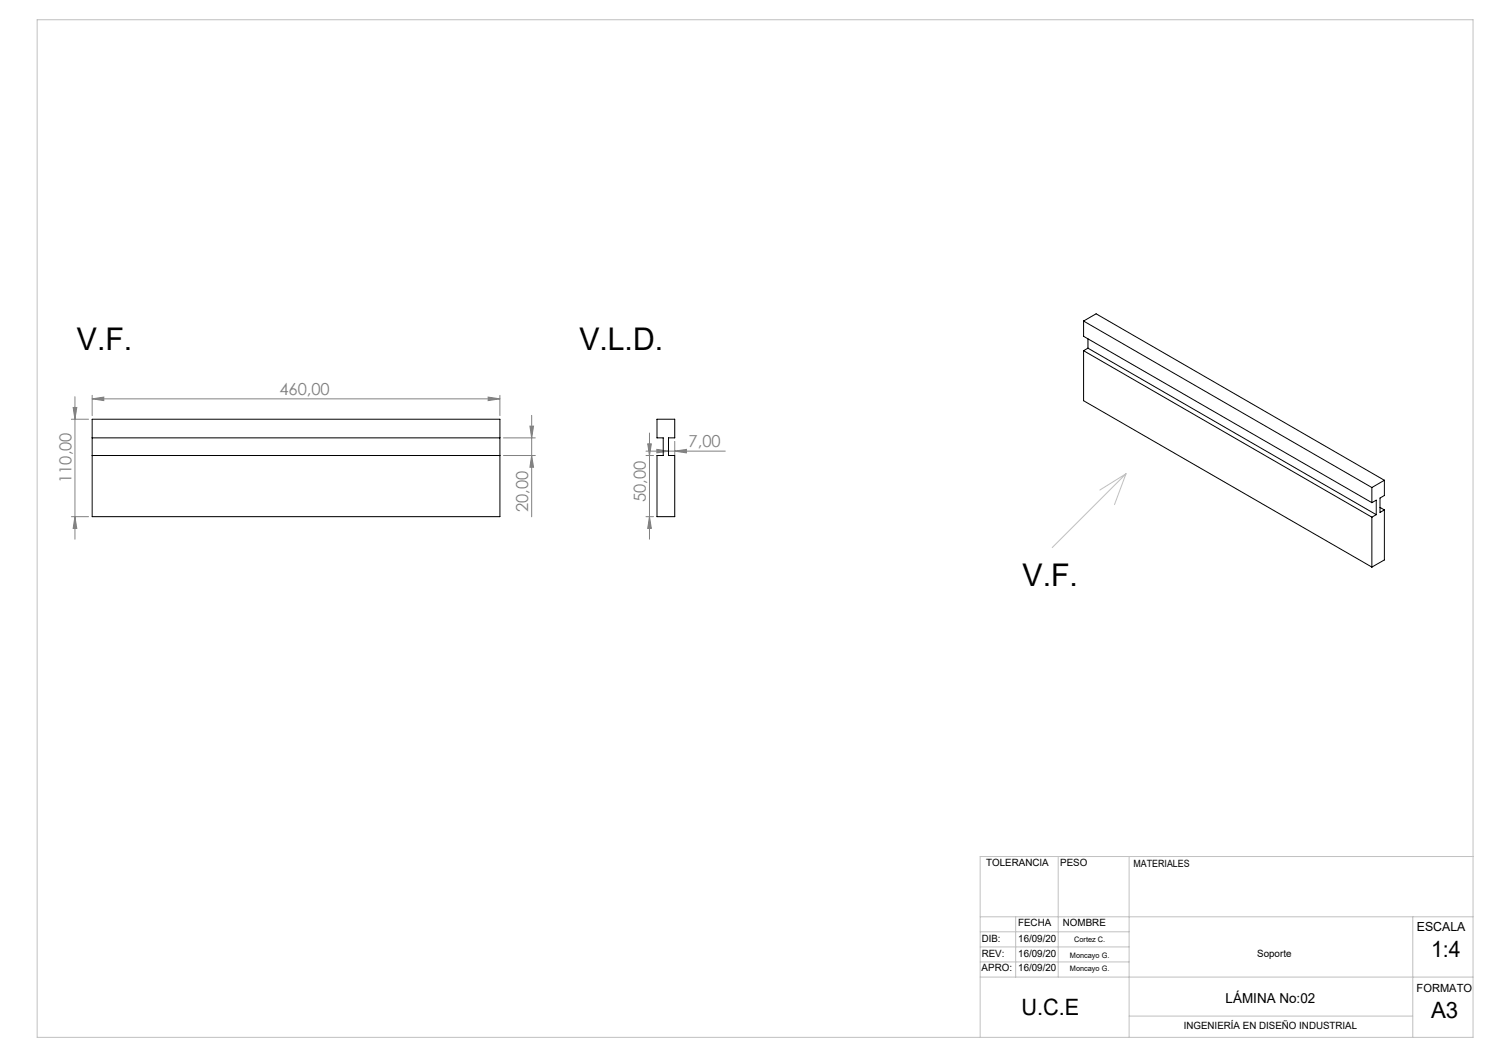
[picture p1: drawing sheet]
<svg xmlns="http://www.w3.org/2000/svg" width="420mm" height="297mm" viewBox="0 0 420 297" stroke-linecap="round" stroke-linejoin="round" font-family="sans-serif">
<g fill="none" stroke="#808080" stroke-width=".28">
<path d="M20.1 118.2h4.9M20.6 114.9h1.1l-.6 3.3zM21.1 111.9v40.2M26 112.5l3.3-.5v1zM26 111.5v5.7M26 112.5h115M137.7 112l3.3 .5-3.3 .5zM141 111.5v5.7M150 117.2v28.6M142 128.5h9M142 123.5h9M149.5 120.2h1l-.5 3.3z"/>
<path d="M150 128.5l.5 3.3h-1zM182.2 127.2h22.4M182.2 128.5h2.1M182.7 125.2h1l-.5 3.3zM183.2 122.1v30M185.3 126.7l3.3 .5-3.3 .5zM190.3 127.2l3.3-.5v1zM190.3 124.5v3.7M20.1 145.7h4.9M21.1 145.7l.6 3.3h-1.1zM182.2 145.7h2.1M183.2 145.7l.5 3.3h-1z"/>
</g>
<g fill="none" stroke="#c0c0c0" stroke-width=".28">
<path d="M10.5 5.6h405v287h-405zM317.6 133.6l-20.8 20.8M317.6 133.6l-3.2 8.7M317.6 133.6l-7.4 4.6M276.5 258.6h139M286.5 258.6v17M298.5 241.6v34M318.5 241.6v51M398.5 258.6v34M415.5 241.6h-139v51M276.5 267.1h42M276.5 271.3h42"/>
<path d="M276.5 262.8h42M276.5 275.6h139M318.5 286.6h80"/>
</g>
<g fill="#808080">
<path d="M185.3 126.7l3.3 .5-3.3 .5zM190.3 127.2l3.3-.5v1z"/>
<path d="M137.7 112l3.3 .5-3.3 .5zM26 112.5l3.3-.5v1z"/>
<path d="M150 128.5l.5 3.3h-1zM149.5 120.2h1l-.5 3.3zM183.2 145.7l.5 3.3h-1zM182.7 125.2h1l-.5 3.3z"/>
<path d="M20.6 114.9h1.1l-.6 3.3zM21.1 145.7l.6 3.3h-1.1z"/>
</g>
<g fill="none" stroke="#000" stroke-width=".28">
<path d="M305.6 90.6v4.3l81.4 46.9M305.6 98.9v14.1l81.4 46.9M305.6 90.6l81.4 46.9M305.6 90.6l3.6-2.1 81.3 47M305.6 98.9l81.4 47M306.9 98.2l81.3 47M306.9 95.6v2.6M306.9 98.2l-1.3 .7M26 118.2h115v27.5h-115zM185.3 118.2h5v5.3h-1.7v5h1.7v17.2h-5v-17.2h1.8v-5h-1.8zM26 128.5h115M26 123.5h115"/>
<path d="M387 137.5v4.3M390.5 135.5v4.3l-1.2 .7v4l1.2-.7M390.5 135.5l-3.5 2M387 145.9v14M387 141.8l1.2-.7v4.1M388.2 145.2l-1.2 .7M389.3 143.1l1.2 .7M390.5 143.8v14.1l-3.5 2"/>
</g>
<g font-size="8.8">
<text x="21.7" y="98.7">V.F.</text>
<text x="163.4" y="98.7">V.L.D.</text>
<text x="288.5" y="165.2">V.F.</text>
</g>
<g font-size="6.3">
<text x="403.7" y="270">1:4</text>
<text x="288.1" y="286.2">U.C.E</text>
<text x="403.7" y="287.2">A3</text>
</g>
<g font-size="4.7" fill="#808080">
<text x="78.8" y="111.5">460,00</text>
<text x="194.2" y="126.2">7,00</text>
<text x="20.2" y="136.2" transform="rotate(-90 20.2 136.2)">110,00</text>
<text x="182.2" y="141.6" transform="rotate(-90 182.2 141.6)">50,00</text>
<text x="149" y="144.4" transform="rotate(-90 149 144.4)">20,00</text>
</g>
<text font-size="3.9" x="345.7" y="283">LÁMINA No:02</text>
<text font-size="3.5" x="399.6" y="262.6">ESCALA</text>
<text font-size="3.2" x="399.6" y="279.7">FORMATO</text>
<g font-size="2.8">
<text x="278.1" y="244.3">TOLERANCIA</text>
<text x="299.1" y="244.3">PESO</text>
<text x="319.7" y="244.6">MATERIALES</text>
<text x="287.2" y="261.3">FECHA</text>
<text x="299.8" y="261.3">NOMBRE</text>
<text x="276.9" y="265.8">DIB:</text>
<text x="287.2" y="265.8">16/09/20</text>
<text x="276.9" y="273.8">APRO:</text>
<text x="276.9" y="270.1">REV:</text>
<text x="287.2" y="270.1">16/09/20</text>
<text x="287.2" y="273.8">16/09/20</text>
<text x="354.6" y="270.1">Soporte</text>
<text x="333.9" y="290.3">INGENIERÍA EN DISEÑO INDUSTRIAL</text>
</g>
<g font-size="2.1">
<text x="303" y="265.8">Cortez C.</text>
<text x="301.8" y="270.1">Moncayo G.</text>
<text x="301.8" y="273.8">Moncayo G.</text>
</g>
</svg>
